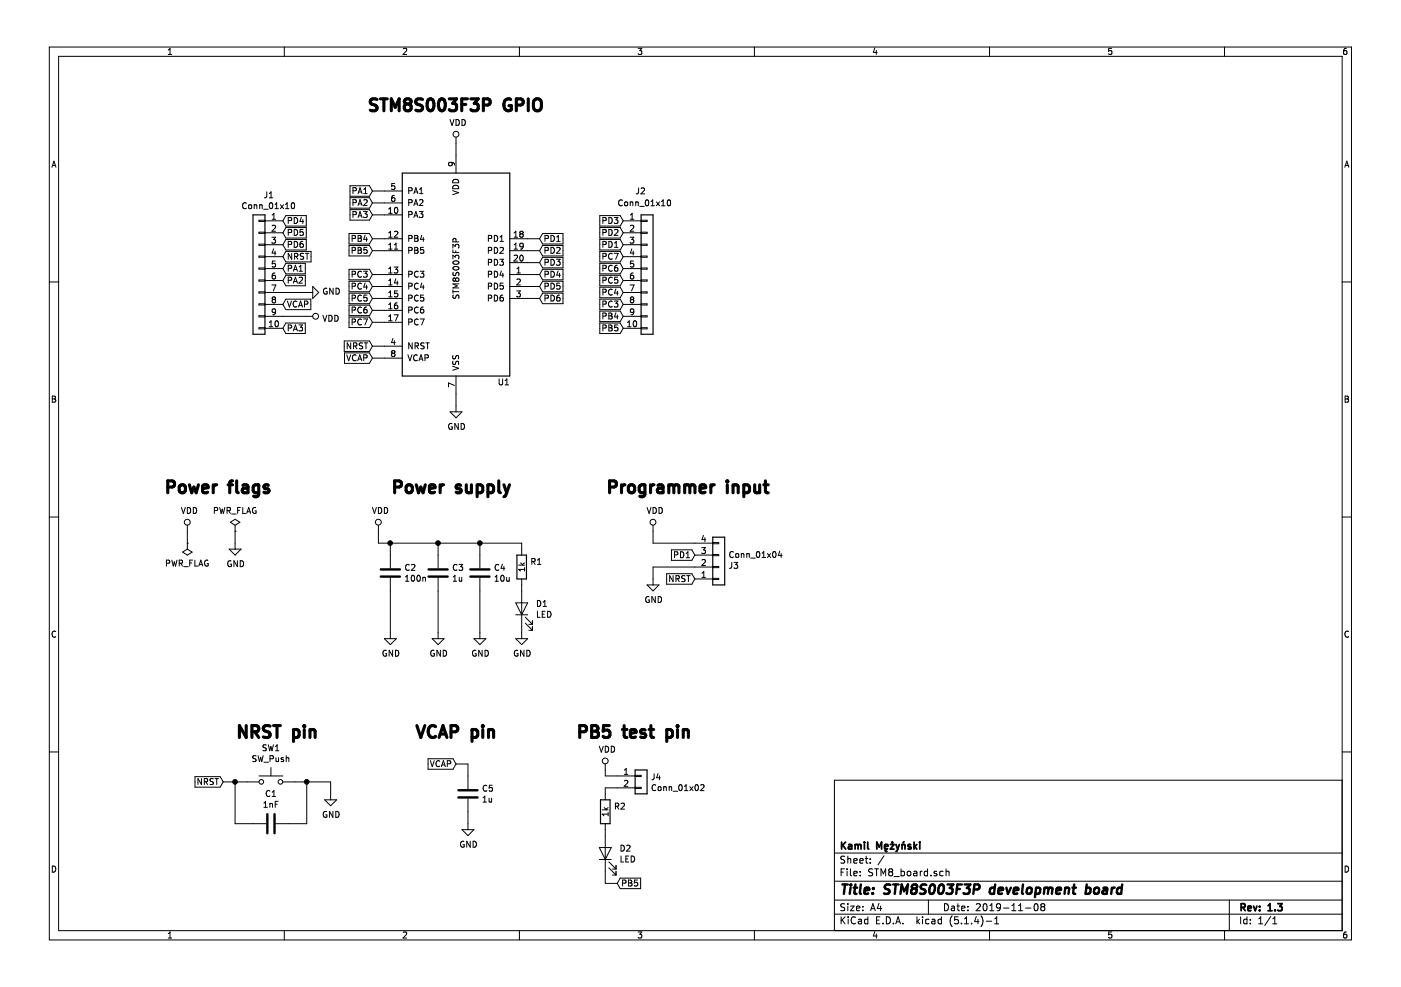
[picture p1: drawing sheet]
EESchema Schematic File Version 4
LIBS:STM8_board-cache
EELAYER 30 0
EELAYER END
$Descr A4 11693 8268
encoding utf-8
Sheet 1 1
Title "STM8S003F3P development board"
Date "2019-11-08"
Rev "1.3"
Comp "Kamil Mężyński"
Comment1 ""
Comment2 ""
Comment3 ""
Comment4 ""
$EndDescr
$Comp
L MCU_ST_STM8:STM8S003F3P U1
U 1 1
P 3800 2300
F 0 "U1" H 4200 1400 50  0000 C CNN
F 1 "STM8S003F3P" V 3800 2350 50  0000 C CNN
F 2 "Package_SO:TSSOP-20_4.4x6.5mm_P0.65mm" H 3850 3400 50  0001 L CNN
F 3 "http://www.st.com/st-web-ui/static/active/en/resource/technical/document/datasheet/DM00024550.pdf" H 3750 1900 50  0001 C CNN
	1    3800 2300
	1    0    0    -1  
$EndComp
$Comp
L power:PWR_FLAG #FLG01
U 1 1
P 1550 4550
F 0 "#FLG01" H 1550 4625 50  0001 C CNN
F 1 "PWR_FLAG" H 1550 4723 50  0000 C CNN
F 2 "" H 1550 4550 50  0001 C CNN
F 3 "~" H 1550 4550 50  0001 C CNN
	1    1550 4550
	-1   0    0    1   
$EndComp
Wire Wire Line
	1550 4450 1550 4550
Text Notes 1350 4150 0    100  ~ 20
Power flags
Wire Wire Line
	3200 1600 3100 1600
Wire Wire Line
	3200 1700 3100 1700
Wire Wire Line
	3200 1800 3100 1800
Wire Wire Line
	3200 2000 3100 2000
Wire Wire Line
	3200 2100 3100 2100
Wire Wire Line
	3200 2300 3100 2300
Wire Wire Line
	3200 2400 3100 2400
Wire Wire Line
	3200 2500 3100 2500
Wire Wire Line
	3200 2600 3100 2600
Wire Wire Line
	3200 2700 3100 2700
Wire Wire Line
	3200 2900 3100 2900
Wire Wire Line
	3200 3000 3100 3000
Wire Wire Line
	4400 2000 4500 2000
Wire Wire Line
	4400 2100 4500 2100
Wire Wire Line
	4400 2200 4500 2200
Wire Wire Line
	4400 2300 4500 2300
Wire Wire Line
	4400 2400 4500 2400
Wire Wire Line
	4400 2500 4500 2500
Wire Wire Line
	3800 3300 3800 3400
Wire Wire Line
	3800 1300 3800 1200
$Comp
L power:GND #PWR010
U 1 1
P 3800 3400
F 0 "#PWR010" H 3800 3150 50  0001 C CNN
F 1 "GND" H 3805 3227 50  0000 C CNN
F 2 "" H 3800 3400 50  0001 C CNN
F 3 "" H 3800 3400 50  0001 C CNN
	1    3800 3400
	1    0    0    -1  
$EndComp
$Comp
L power:VDD #PWR09
U 1 1
P 3800 1200
F 0 "#PWR09" H 3800 1050 50  0001 C CNN
F 1 "VDD" H 3817 1373 50  0000 C CNN
F 2 "" H 3800 1200 50  0001 C CNN
F 3 "" H 3800 1200 50  0001 C CNN
	1    3800 1200
	1    0    0    -1  
$EndComp
$Comp
L power:VDD #PWR01
U 1 1
P 1550 4450
F 0 "#PWR01" H 1550 4300 50  0001 C CNN
F 1 "VDD" H 1567 4623 50  0000 C CNN
F 2 "" H 1550 4450 50  0001 C CNN
F 3 "" H 1550 4450 50  0001 C CNN
	1    1550 4450
	1    0    0    -1  
$EndComp
Text GLabel 3100 1600 0    50   Input ~ 0
PA1
Text GLabel 3100 1700 0    50   Input ~ 0
PA2
Text GLabel 3100 1800 0    50   Input ~ 0
PA3
Text GLabel 3100 2000 0    50   Input ~ 0
PB4
Text GLabel 3100 2100 0    50   Input ~ 0
PB5
Text GLabel 3100 2300 0    50   Input ~ 0
PC3
Text GLabel 3100 2400 0    50   Input ~ 0
PC4
Text GLabel 3100 2500 0    50   Input ~ 0
PC5
Text GLabel 3100 2600 0    50   Input ~ 0
PC6
Text GLabel 3100 2700 0    50   Input ~ 0
PC7
Text GLabel 3100 2900 0    50   Input ~ 0
NRST
Text GLabel 3100 3000 0    50   Input ~ 0
VCAP
Text GLabel 4500 2000 2    50   Input ~ 0
PD1
Text GLabel 4500 2100 2    50   Input ~ 0
PD2
Text GLabel 4500 2200 2    50   Input ~ 0
PD3
Text GLabel 4500 2300 2    50   Input ~ 0
PD4
Text GLabel 4500 2400 2    50   Input ~ 0
PD5
Text GLabel 4500 2500 2    50   Input ~ 0
PD6
$Comp
L Connector_Generic:Conn_01x10 J2
U 1 1
P 5400 2250
F 0 "J2" H 5300 2900 50  0000 L CNN
F 1 "Conn_01x10" H 5150 2800 50  0000 L CNN
F 2 "Connector_PinHeader_2.54mm:PinHeader_1x10_P2.54mm_Vertical" H 5400 2250 50  0001 C CNN
F 3 "~" H 5400 2250 50  0001 C CNN
	1    5400 2250
	1    0    0    -1  
$EndComp
$Comp
L Connector_Generic:Conn_01x10 J1
U 1 1
P 2150 2250
F 0 "J1" H 2068 2867 50  0000 C CNN
F 1 "Conn_01x10" H 2068 2776 50  0000 C CNN
F 2 "Connector_PinHeader_2.54mm:PinHeader_1x10_P2.54mm_Vertical" H 2150 2250 50  0001 C CNN
F 3 "~" H 2150 2250 50  0001 C CNN
	1    2150 2250
	-1   0    0    -1  
$EndComp
Text GLabel 2350 1850 2    50   Input ~ 0
PD4
Text GLabel 2350 1950 2    50   Input ~ 0
PD5
Text GLabel 2350 2050 2    50   Input ~ 0
PD6
Text GLabel 2350 2150 2    50   Input ~ 0
NRST
Text GLabel 2350 2250 2    50   Input ~ 0
PA1
Text GLabel 2350 2350 2    50   Input ~ 0
PA2
Text GLabel 2350 2550 2    50   Input ~ 0
VCAP
Text GLabel 2350 2750 2    50   Input ~ 0
PA3
Text GLabel 5200 2750 0    50   Input ~ 0
PB5
Text GLabel 5200 2650 0    50   Input ~ 0
PB4
Text GLabel 5200 2550 0    50   Input ~ 0
PC3
Text GLabel 5200 2450 0    50   Input ~ 0
PC4
Text GLabel 5200 2350 0    50   Input ~ 0
PC5
Text GLabel 5200 2250 0    50   Input ~ 0
PC6
Text GLabel 5200 2150 0    50   Input ~ 0
PC7
Text GLabel 5200 2050 0    50   Input ~ 0
PD1
Text GLabel 5200 1950 0    50   Input ~ 0
PD2
Text GLabel 5200 1850 0    50   Input ~ 0
PD3
$Comp
L power:VDD #PWR04
U 1 1
P 2550 2650
F 0 "#PWR04" H 2550 2500 50  0001 C CNN
F 1 "VDD" V 2567 2778 50  0000 L CNN
F 2 "" H 2550 2650 50  0001 C CNN
F 3 "" H 2550 2650 50  0001 C CNN
	1    2550 2650
	0    1    1    0   
$EndComp
$Comp
L power:GND #PWR03
U 1 1
P 2550 2450
F 0 "#PWR03" H 2550 2200 50  0001 C CNN
F 1 "GND" V 2555 2322 50  0000 R CNN
F 2 "" H 2550 2450 50  0001 C CNN
F 3 "" H 2550 2450 50  0001 C CNN
	1    2550 2450
	0    -1   -1   0   
$EndComp
Wire Wire Line
	2350 2450 2550 2450
Wire Wire Line
	2350 2650 2550 2650
Text Notes 3050 950  0    100  ~ 20
STM8S003F3P GPIO\n
Text Notes 3450 6200 0    100  ~ 20
VCAP pin\n
Text GLabel 3800 6400 0    50   Input ~ 0
VCAP
$Comp
L Device:C C5
U 1 1
P 3900 6650
F 0 "C5" H 4015 6696 50  0000 L CNN
F 1 "1u" H 4015 6605 50  0000 L CNN
F 2 "Capacitor_SMD:C_0805_2012Metric" H 3938 6500 50  0001 C CNN
F 3 "~" H 3900 6650 50  0001 C CNN
	1    3900 6650
	1    0    0    -1  
$EndComp
Wire Wire Line
	3800 6400 3900 6400
Wire Wire Line
	3900 6400 3900 6500
Wire Wire Line
	3900 6800 3900 6900
$Comp
L power:GND #PWR012
U 1 1
P 3900 6900
F 0 "#PWR012" H 3900 6650 50  0001 C CNN
F 1 "GND" H 3905 6727 50  0000 C CNN
F 2 "" H 3900 6900 50  0001 C CNN
F 3 "" H 3900 6900 50  0001 C CNN
	1    3900 6900
	1    0    0    -1  
$EndComp
Text Notes 1950 6200 0    100  ~ 20
NRST pin\n
$Comp
L Device:C C1
U 1 1
P 2250 6900
F 0 "C1" V 1998 6900 50  0000 C CNN
F 1 "1nF" V 2089 6900 50  0000 C CNN
F 2 "Capacitor_SMD:C_0805_2012Metric" H 2288 6750 50  0001 C CNN
F 3 "~" H 2250 6900 50  0001 C CNN
	1    2250 6900
	0    -1   1    0   
$EndComp
Text GLabel 1850 6550 0    50   Input ~ 0
NRST
$Comp
L power:GND #PWR05
U 1 1
P 2750 6650
F 0 "#PWR05" H 2750 6400 50  0001 C CNN
F 1 "GND" H 2755 6477 50  0000 C CNN
F 2 "" H 2750 6650 50  0001 C CNN
F 3 "" H 2750 6650 50  0001 C CNN
	1    2750 6650
	1    0    0    -1  
$EndComp
Wire Wire Line
	1850 6550 1950 6550
Wire Wire Line
	2050 6550 1950 6550
Connection ~ 1950 6550
Wire Wire Line
	2450 6550 2550 6550
Wire Wire Line
	2550 6550 2550 6900
Wire Wire Line
	2550 6900 2400 6900
Wire Wire Line
	2100 6900 1950 6900
Wire Wire Line
	1950 6550 1950 6900
Wire Wire Line
	2550 6550 2750 6550
Connection ~ 2550 6550
Wire Wire Line
	2750 6550 2750 6650
$Comp
L Switch:SW_Push SW1
U 1 1
P 2250 6550
F 0 "SW1" H 2250 6835 50  0000 C CNN
F 1 "SW_Push" H 2250 6744 50  0000 C CNN
F 2 "Button_Switch_SMD:SW_SPST_CK_RS282G05A3" H 2250 6750 50  0001 C CNN
F 3 "~" H 2250 6750 50  0001 C CNN
	1    2250 6550
	1    0    0    -1  
$EndComp
$Comp
L power:VDD #PWR06
U 1 1
P 3150 4450
F 0 "#PWR06" H 3150 4300 50  0001 C CNN
F 1 "VDD" H 3167 4623 50  0000 C CNN
F 2 "" H 3150 4450 50  0001 C CNN
F 3 "" H 3150 4450 50  0001 C CNN
	1    3150 4450
	1    0    0    -1  
$EndComp
Wire Wire Line
	3150 4450 3150 4550
$Comp
L Device:LED D1
U 1 1
P 4350 5100
F 0 "D1" V 4389 4983 50  0000 R CNN
F 1 "LED" V 4298 4983 50  0000 R CNN
F 2 "LED_SMD:LED_0805_2012Metric" H 4350 5100 50  0001 C CNN
F 3 "~" H 4350 5100 50  0001 C CNN
	1    4350 5100
	0    -1   -1   0   
$EndComp
$Comp
L power:GND #PWR013
U 1 1
P 4350 5300
F 0 "#PWR013" H 4350 5050 50  0001 C CNN
F 1 "GND" H 4355 5127 50  0000 C CNN
F 2 "" H 4350 5300 50  0001 C CNN
F 3 "" H 4350 5300 50  0001 C CNN
	1    4350 5300
	1    0    0    -1  
$EndComp
Wire Wire Line
	4350 5250 4350 5300
Wire Wire Line
	4350 4950 4350 4900
$Comp
L Device:R R1
U 1 1
P 4350 4750
F 0 "R1" H 4420 4796 50  0000 L CNN
F 1 "1k" V 4350 4750 50  0000 C CNN
F 2 "Resistor_SMD:R_0805_2012Metric" V 4280 4750 50  0001 C CNN
F 3 "~" H 4350 4750 50  0001 C CNN
	1    4350 4750
	1    0    0    -1  
$EndComp
$Comp
L Device:C C2
U 1 1
P 3250 4800
F 0 "C2" H 3365 4846 50  0000 L CNN
F 1 "100n" H 3365 4755 50  0000 L CNN
F 2 "Capacitor_SMD:C_0805_2012Metric" H 3288 4650 50  0001 C CNN
F 3 "~" H 3250 4800 50  0001 C CNN
	1    3250 4800
	1    0    0    -1  
$EndComp
$Comp
L Device:C C3
U 1 1
P 3650 4800
F 0 "C3" H 3765 4846 50  0000 L CNN
F 1 "1u" H 3765 4755 50  0000 L CNN
F 2 "Capacitor_SMD:C_0805_2012Metric" H 3688 4650 50  0001 C CNN
F 3 "~" H 3650 4800 50  0001 C CNN
	1    3650 4800
	1    0    0    -1  
$EndComp
$Comp
L Device:C C4
U 1 1
P 4000 4800
F 0 "C4" H 4115 4846 50  0000 L CNN
F 1 "10u" H 4115 4755 50  0000 L CNN
F 2 "Capacitor_SMD:C_0805_2012Metric" H 4038 4650 50  0001 C CNN
F 3 "~" H 4000 4800 50  0001 C CNN
	1    4000 4800
	1    0    0    -1  
$EndComp
Wire Wire Line
	3250 4550 3250 4650
Wire Wire Line
	3150 4550 3250 4550
Wire Wire Line
	3650 4650 3650 4550
Wire Wire Line
	4000 4550 4000 4650
$Comp
L power:GND #PWR011
U 1 1
P 4000 5300
F 0 "#PWR011" H 4000 5050 50  0001 C CNN
F 1 "GND" H 4005 5127 50  0000 C CNN
F 2 "" H 4000 5300 50  0001 C CNN
F 3 "" H 4000 5300 50  0001 C CNN
	1    4000 5300
	1    0    0    -1  
$EndComp
$Comp
L power:GND #PWR08
U 1 1
P 3650 5300
F 0 "#PWR08" H 3650 5050 50  0001 C CNN
F 1 "GND" H 3655 5127 50  0000 C CNN
F 2 "" H 3650 5300 50  0001 C CNN
F 3 "" H 3650 5300 50  0001 C CNN
	1    3650 5300
	1    0    0    -1  
$EndComp
$Comp
L power:GND #PWR07
U 1 1
P 3250 5300
F 0 "#PWR07" H 3250 5050 50  0001 C CNN
F 1 "GND" H 3255 5127 50  0000 C CNN
F 2 "" H 3250 5300 50  0001 C CNN
F 3 "" H 3250 5300 50  0001 C CNN
	1    3250 5300
	1    0    0    -1  
$EndComp
Wire Wire Line
	3250 4950 3250 5300
Wire Wire Line
	3650 5300 3650 4950
Wire Wire Line
	4000 4950 4000 5300
Wire Wire Line
	3250 4550 3650 4550
Connection ~ 3250 4550
Connection ~ 4000 4550
Wire Wire Line
	3650 4550 4000 4550
Connection ~ 3650 4550
Wire Wire Line
	4350 4600 4350 4550
Wire Wire Line
	4350 4550 4000 4550
Text Notes 3250 4150 0    100  ~ 20
Power supply
Text Notes 5050 4150 0    100  ~ 20
Programmer input
$Comp
L Connector_Generic:Conn_01x04 J3
U 1 1
P 6000 4750
F 0 "J3" H 6080 4742 50  0000 L CNN
F 1 "Conn_01x04" H 6080 4651 50  0000 L CNN
F 2 "Connector_PinHeader_2.54mm:PinHeader_1x04_P2.54mm_Horizontal" H 6000 4750 50  0001 C CNN
F 3 "~" H 6000 4750 50  0001 C CNN
	1    6000 4750
	1    0    0    1   
$EndComp
Text GLabel 5800 4850 0    50   Input ~ 0
NRST
$Comp
L power:GND #PWR017
U 1 1
P 5450 4850
F 0 "#PWR017" H 5450 4600 50  0001 C CNN
F 1 "GND" H 5455 4677 50  0000 C CNN
F 2 "" H 5450 4850 50  0001 C CNN
F 3 "" H 5450 4850 50  0001 C CNN
	1    5450 4850
	1    0    0    -1  
$EndComp
$Comp
L power:VDD #PWR016
U 1 1
P 5450 4450
F 0 "#PWR016" H 5450 4300 50  0001 C CNN
F 1 "VDD" H 5467 4623 50  0000 C CNN
F 2 "" H 5450 4450 50  0001 C CNN
F 3 "" H 5450 4450 50  0001 C CNN
	1    5450 4450
	1    0    0    -1  
$EndComp
Wire Wire Line
	5450 4450 5450 4550
Wire Wire Line
	5450 4550 5800 4550
Wire Wire Line
	5450 4750 5800 4750
Wire Wire Line
	5450 4750 5450 4850
Text GLabel 5800 4650 0    50   Input ~ 0
PD1
Text Notes 4800 6200 0    100  ~ 20
PB5 test pin\n
Text GLabel 5150 7400 2    50   Input ~ 0
PB5
$Comp
L Device:LED D2
U 1 1
P 5050 7150
F 0 "D2" V 5089 7033 50  0000 R CNN
F 1 "LED" V 4998 7033 50  0000 R CNN
F 2 "LED_SMD:LED_0805_2012Metric" H 5050 7150 50  0001 C CNN
F 3 "~" H 5050 7150 50  0001 C CNN
	1    5050 7150
	0    -1   -1   0   
$EndComp
Wire Wire Line
	5050 7000 5050 6950
$Comp
L Device:R R2
U 1 1
P 5050 6800
F 0 "R2" H 5120 6846 50  0000 L CNN
F 1 "1k" V 5050 6800 50  0000 C CNN
F 2 "Resistor_SMD:R_0805_2012Metric" V 4980 6800 50  0001 C CNN
F 3 "~" H 5050 6800 50  0001 C CNN
	1    5050 6800
	1    0    0    -1  
$EndComp
$Comp
L Connector_Generic:Conn_01x02 J4
U 1 1
P 5350 6500
F 0 "J4" H 5430 6492 50  0000 L CNN
F 1 "Conn_01x02" H 5430 6401 50  0000 L CNN
F 2 "Connector_PinHeader_2.54mm:PinHeader_1x02_P2.54mm_Vertical" H 5350 6500 50  0001 C CNN
F 3 "~" H 5350 6500 50  0001 C CNN
	1    5350 6500
	1    0    0    -1  
$EndComp
Wire Wire Line
	5150 6600 5050 6600
Wire Wire Line
	5050 6600 5050 6650
$Comp
L power:GND #PWR0101
U 1 1
P 1950 4550
F 0 "#PWR0101" H 1950 4300 50  0001 C CNN
F 1 "GND" H 1955 4377 50  0000 C CNN
F 2 "" H 1950 4550 50  0001 C CNN
F 3 "" H 1950 4550 50  0001 C CNN
	1    1950 4550
	1    0    0    -1  
$EndComp
$Comp
L power:PWR_FLAG #FLG0101
U 1 1
P 1950 4450
F 0 "#FLG0101" H 1950 4525 50  0001 C CNN
F 1 "PWR_FLAG" H 1950 4623 50  0000 C CNN
F 2 "" H 1950 4450 50  0001 C CNN
F 3 "~" H 1950 4450 50  0001 C CNN
	1    1950 4450
	1    0    0    -1  
$EndComp
Wire Wire Line
	1950 4450 1950 4550
$Comp
L power:VDD #PWR0102
U 1 1
P 5050 6450
F 0 "#PWR0102" H 5050 6300 50  0001 C CNN
F 1 "VDD" H 5067 6623 50  0000 C CNN
F 2 "" H 5050 6450 50  0001 C CNN
F 3 "" H 5050 6450 50  0001 C CNN
	1    5050 6450
	1    0    0    -1  
$EndComp
Wire Wire Line
	5050 6500 5150 6500
Wire Wire Line
	5050 6450 5050 6500
Wire Wire Line
	5050 7400 5150 7400
Wire Wire Line
	5050 7300 5050 7400
$EndSCHEMATC
